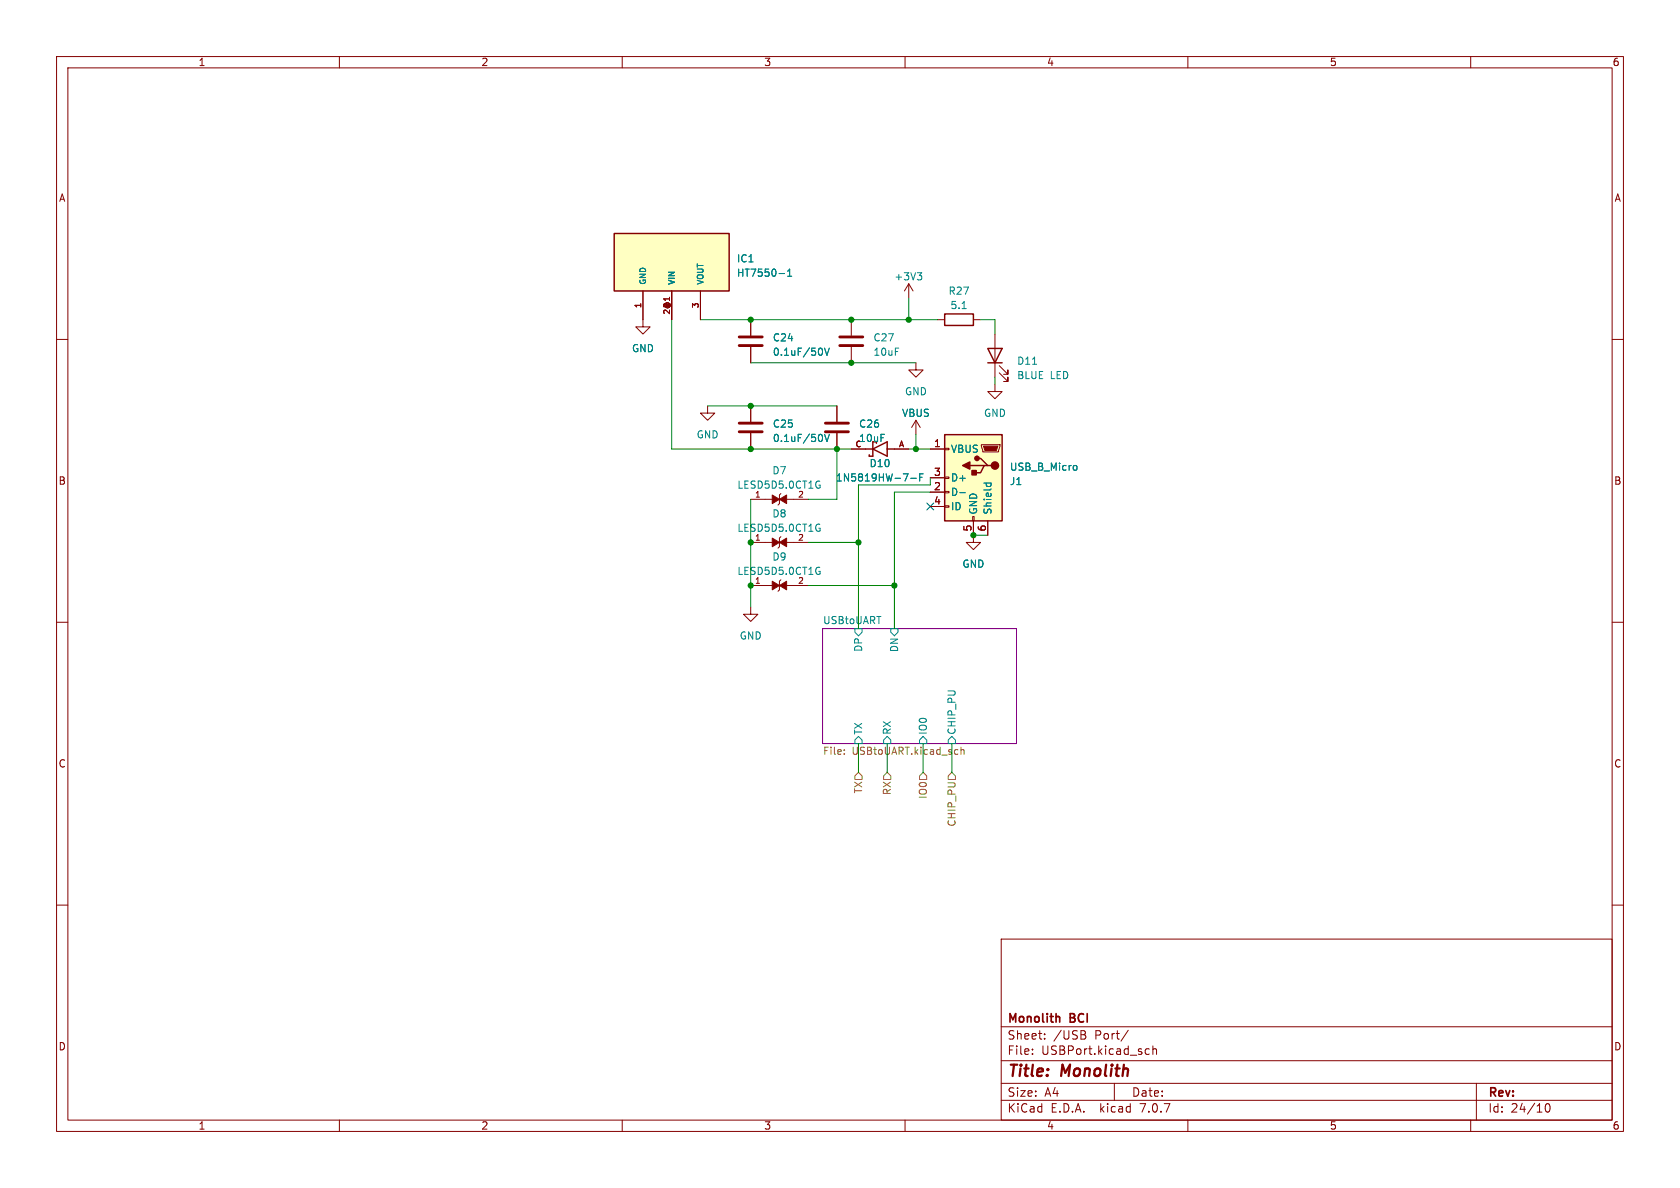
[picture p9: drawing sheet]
<svg xmlns="http://www.w3.org/2000/svg" width="297mm" height="210mm" viewBox="0 0 297 210" stroke-linecap="round" stroke-linejoin="round" font-family="sans-serif">
<g fill="none" stroke="#840000" stroke-width=".18">
<path d="M10 10h277v190h-277zM12 12h273v186h-273zM60 10v2M110 10v2M160 10v2M210 10v2M260 10v2M10 60h2M113.7 51.4v6.4h1.2l-1.2 1.3-1.3-1.3h1.3M118.7 51.4v5.1M123.8 51.4v5.1M132.7 56.5v2.8"/>
<path d="M150.5 56.5v2.8M160.7 50.2l-.8 1.2M160.7 50.2v2.5M160.7 50.2l.7 1.2M165.7 56.5h1.3M172.1 56.5h1.3M175.9 59.1v7.6M285 60h2M125.1 71.8v1.2h1.3l-1.3 1.3-1.3-1.3h1.3M132.7 61.3v2.8M132.7 71.8v2.7M132.7 76.6v2.8"/>
<path d="M148 71.8v2.7M148 76.6v2.8M150.5 61.3v2.8M150.5 79.4h2.5M158.1 79.4h2.6M161.9 64.1v1.3h1.3l-1.3 1.3-1.2-1.3h1.2M161.9 74.3l-.7 1.3M161.9 74.3v2.5M161.9 74.3l.8 1.3M164.5 79.4h2.5M167 79.2h.8v.3h-.8zM173.5 78.6h3.3v.3l-.3 1h-2.8z"/>
<path d="M175.9 67.9v1.3h1.3l-1.3 1.3-1.3-1.3h1.3M176.7 65.9l1.5 1.5v-.7v.7h-.8M176.7 64.6l1.5 1.6v-.8v.8h-.8M132.7 95.9h3.8M132.7 88.3h3.8M138 87.2l-.2 .3v1.5l-.3 .3M138 94.9l-.2 .2v1.5l-.3 .3M139.1 95.9h3.8M139.1 88.3h3.8M164.5 87h2.5M164.5 84.5h2.5M164.5 89.5h2.5"/>
<path d="M167 89.4h.8v.3h-.8zM167 86.9h.8v.2h-.8zM167 84.3h.8v.3h-.8zM172 91.3h.2v.8h-.2zM172.1 92.1v3.8h1.3l-1.3 1.3-1.3-1.3h1.3M174.6 92.1v2.5M10 110h2M132.7 107.3v1.3h1.3l-1.3 1.3-1.3-1.3h1.3M132.7 103.5h3.8M138 102.5l-.2 .2v1.6l-.3 .2M139.1 103.5h3.8M285 110h2"/>
<path d="M10 160h2M285 160h2M177 166h108v32h-108zM60 198v2M110 198v2M160 198v2M177 194.5h108M177 191.5h108M177 187.5h108M177 181.5h108M182.5 186.3v.1M182.5 185.5v.1"/>
<path d="M184.7 183.6v.1M184.7 182.8v.1M191.6 182.9a.4 .4 0 0 1 .4 .4 .4 .4 0 0 1-.3 .4M191.7 182.3l.2 .2-.2 .3M197 191.5v3M199.5 182.1l-1.3 2M202.6 186.3h.6M202.6 185.5h.6M203.8 185.5l.2-.1 .4 .1 .1 .9M203.8 184.9v1.5M210 198v2M260 198v2"/>
<path d="M261 191.5v6.5M273.4 195.2l.1-.1a.81 .81 0 0 1 .6 .6 .81 .81 0 0 1-.3 .8l-.1 .1a.81 .81 0 0 1-.6-.6 .81 .81 0 0 1 .3-.8z"/>
</g>
<path d="M187.3 179.8v.9" fill="none" stroke="#840000" stroke-width=".3"/>
<path d="M145.4 111.1h34.3v20.3h-34.3z" fill="#fff" stroke="#fff" stroke-width=".18"/>
<path d="M145.4 111.1h34.3v20.3h-34.3z" fill="none" stroke="#840084" stroke-width=".18"/>
<g fill="none" stroke="#008484" stroke-width=".18">
<path d="M137.7 48.4h1M139.2 48.8h.8M139.2 47.9l.4-.3v1.2M162.2 48.2h.8l-.5 .5M162.7 48.7l.3 .2v.3l-.3 .3M170.1 54.6h.7M145.2 76.8l.2 .5-.2 .7M145.2 61.6l.2 .4-.2 .7M145.8 76.8l.4 1.2 .4-1.2M145.8 61.5l.4 1.3 .4-1.3M182.5 64.4h.8M144.6 92.7h.3"/>
<path d="M144.6 85l.3 .1M144.7 85.8h.3v.4l-.3 .1M144.7 93.4h.3v.4l-.3 .1M161 84.6h1M162.6 84.4h.4M163.2 83.8h-.6v1.2M169.7 87.1h1M173.9 85.4h1.3M174.4 85.4v.4M175.1 85.4l.1 .4M190 82.3h.3l.1 .2-.1 .5-.3 .1M144.6 100.3h.3"/>
<path d="M144.7 101h.3v.4l-.3 .1M151.1 111.1h1.3v.7l-.6 .6-.7-.6zM157.5 111.1h1.2v.7l-.6 .6-.6-.6zM151.8 130.2l.6 .6v.6h-1.3v-.6zM156.8 130.2l.7 .6v.6h-1.3v-.6zM163.2 130.2l.6 .6v.6h-1.2v-.6zM168.3 130.2l.6 .6v.6h-1.3v-.6z"/>
</g>
<path d="M149.3 133.2v.2M149.3 132.6v.1M151.8 136.5l.6 .7v.6h-1.3v-.6zM156.8 136.5l.7 .7v.6h-1.3v-.6zM163.2 136.5l.6 .7v.6h-1.2v-.6zM168.3 136.5l.6 .7v.6h-1.3v-.6zM169.9 132.1v1.3M169.9 132.6l.2-.1 .3 .1v.8" fill="none" stroke="#848400" stroke-width=".18"/>
<path d="M130.7 59.6h4M148.5 59.6h4M130.7 76.3h4M130.7 74.8h4M130.7 61.1h4M145.9 76.3h4.1M145.9 74.8h4.1M148.5 61.1h4" fill="none" stroke="#840000" stroke-width=".51"/>
<g fill="#840000" stroke="#840000" stroke-width=".18">
<path d="M136.5 102.7l1.3 .8-1.3 .8z"/>
<path d="M137.8 103.5l1.3-.8v1.6z"/>
<path d="M136.5 95.1l1.3 .8-1.3 .7z"/>
<path d="M137.8 95.9l1.3-.8v1.5z"/>
<path d="M136.5 87.5l1.3 .8-1.3 .7z"/>
<path d="M137.8 88.3l1.3-.8v1.5z"/>
<path d="M173.9 78.9h2.5l-.3 .7h-2z"/>
</g>
<g fill="#ffffc2" stroke="#ffffc2" stroke-width=".18">
<path d="M108.6 41.3h20.3v10.1h-20.3z"/>
<path d="M167 76.8h10.2v15.3h-10.2z"/>
</g>
<path d="M108.6 41.3h20.3v10.1h-20.3zM167 55.5h5.1v2h-5.1zM153 79.4h1.3M154.3 79.4l2.5-1.3v2.5zM154.3 78.1v2.5h-.6v-.2M156.8 79.4h1.3M167 76.8h10.2v15.3h-10.2zM174.6 61.6h2.6l-1.3 2.5zM174.6 64.1h2.6M171.4 82.3h2.6M172.7 81h.7l1.2 1.3h.7M174.6 82.3h-.6l-.6 1.3h-1.3" fill="none" stroke="#840000" stroke-width=".25"/>
<g fill="#840000" stroke="#840000" stroke-width=".25">
<path d="M170.2 82.3l1.2-.6v1.2z"/>
<path d="M171.8 83.2h.8v.7h-.8z"/>
<circle cx="175.9" cy="82.3" r=".63"/>
<circle cx="172.7" cy="81" r=".38"/>
</g>
<g fill="none" stroke="#008400" stroke-width=".18">
<path d="M118.7 56.5v22.9h31.8M123.8 56.5h41.9M160.7 52.7v3.8M173.4 56.5h2.5v2.6M125.1 71.8h22.9M132.7 64.1h29.2M148 79.4v8.9h-5.1M160.7 79.4h3.8M161.9 76.8v2.6M175.9 66.7v1.2M132.7 88.3v19M142.9 95.9h8.9"/>
<path d="M164.5 87h-6.4v24.1M164.5 84.5v1.2h-12.7v25.4M172.1 94.6h2.5M142.9 103.5h15.2M151.8 131.4v5.1M156.8 131.4v5.1M163.2 131.4v5.1M168.3 131.4v5.1"/>
</g>
<path d="M163.9 88.9l1.2 1.2M165.1 88.9l-1.2 1.2" fill="none" stroke="#000084" stroke-width=".18"/>
<g fill="#008400" stroke="#008400" stroke-width=".18">
<circle cx="132.7" cy="56.5" r=".46"/>
<circle cx="150.5" cy="56.5" r=".46"/>
<circle cx="160.7" cy="56.5" r=".46"/>
<circle cx="132.7" cy="71.8" r=".46"/>
<circle cx="161.9" cy="79.4" r=".46"/>
<circle cx="150.5" cy="64.1" r=".46"/>
<circle cx="132.7" cy="95.9" r=".46"/>
<circle cx="132.7" cy="79.4" r=".46"/>
<circle cx="172.1" cy="94.6" r=".46"/>
<circle cx="158.1" cy="103.5" r=".46"/>
<circle cx="151.8" cy="95.9" r=".46"/>
<circle cx="148" cy="79.4" r=".46"/>
<circle cx="132.7" cy="103.5" r=".46"/>
</g>
<g font-size="2.8" fill="#840000">
<text x="178" y="190.9">Title:</text>
<text x="187.7" y="190.9">Monolith</text>
</g>
<g font-size="2.1" fill="#840000">
<text x="178" y="184">Sheet:</text>
<text x="178" y="181.2">Monolith</text>
<text x="186.2" y="184">/USB</text>
<text x="189.2" y="181.2">BCI</text>
<text x="193.6" y="184">Port/</text>
<text x="178" y="186.7">File:</text>
<text x="184.1" y="186.7">USBPort.kicad_sch</text>
<text x="178" y="196.9">KiCad</text>
<text x="178" y="194.1">Size:</text>
<text x="184.7" y="194.1">A4</text>
<text x="185.7" y="196.9">E.D.A.</text>
<text x="194.6" y="196.9">kicad</text>
<text x="200" y="194.1">Date:</text>
<text x="201.8" y="196.9">7.0.7</text>
<text x="263" y="194.3">Rev:</text>
<text x="263" y="196.9">Id:</text>
<text x="267.1" y="196.9">24/10</text>
</g>
<g font-size="1.8" fill="#840000">
<text x="35" y="11.9">1</text>
<text x="85" y="11.9">2</text>
<text x="135" y="11.9">3</text>
<text x="185" y="11.9">4</text>
<text x="235" y="11.9">5</text>
<text x="285" y="11.9">6</text>
<text x="10.3" y="35.9">A</text>
<text x="285.3" y="35.9">A</text>
<text x="165" y="79.1">1</text>
<text x="10.3" y="85.9">B</text>
<text x="165" y="86.7">2</text>
<text x="165" y="84.2">3</text>
<text x="165" y="89.3">4</text>
<text x="285.3" y="85.9">B</text>
<text x="171.8" y="94.1" transform="rotate(-90 171.8 94.1)">5</text>
<text x="174.4" y="94.1" transform="rotate(-90 174.4 94.1)">6</text>
<text x="10.3" y="135.9">C</text>
<text x="285.3" y="135.9">C</text>
<text x="10.3" y="185.9">D</text>
<text x="285.3" y="185.9">D</text>
<text x="35" y="199.9">1</text>
<text x="85" y="199.9">2</text>
<text x="135" y="199.9">3</text>
<text x="185" y="199.9">4</text>
<text x="235" y="199.9">5</text>
<text x="285" y="199.9">6</text>
</g>
<g font-size="1.8" fill="#008484">
<text x="130.2" y="46.6">IC1</text>
<text x="130.2" y="49.1">HT7550-1</text>
<text x="158" y="49.8">+3V3</text>
<text x="167.6" y="52.3">R27</text>
<text x="167.9" y="54.8">5.1</text>
<text x="111.6" y="62.5">GND</text>
<text x="136.5" y="63.1">0.1uF/50V</text>
<text x="136.5" y="60.6">C24</text>
<text x="154.3" y="60.6">C27</text>
<text x="154.3" y="63.1">10uF</text>
<text x="179.7" y="64.7">D11</text>
<text x="159.9" y="70.1">GND</text>
<text x="179.7" y="67.2">BLUE</text>
<text x="185.7" y="67.2">LED</text>
<text x="123.1" y="77.7">GND</text>
<text x="136.5" y="75.8">C25</text>
<text x="151.8" y="75.8">C26</text>
<text x="159.4" y="73.9">VBUS</text>
<text x="173.9" y="73.9">GND</text>
<text x="136.5" y="78.3">0.1uF/50V</text>
<text x="151.8" y="78.3">10uF</text>
<text x="153.6" y="82.8">D10</text>
<text x="168" y="80.2">VBUS</text>
<text x="178.4" y="83.4">USB_B_Micro</text>
<text x="130.3" y="86.6">LESD5D5.0CT1G</text>
<text x="136.5" y="84">D7</text>
<text x="147.7" y="85.3">1N5819HW-7-F</text>
<text x="168" y="87.9">D-</text>
<text x="168" y="85.3">D+</text>
<text x="178.4" y="86">J1</text>
<text x="130.3" y="94.2">LESD5D5.0CT1G</text>
<text x="136.5" y="91.7">D8</text>
<text x="168" y="90.4">ID</text>
<text x="172.9" y="91.1" transform="rotate(-90 172.9 91.1)">GND</text>
<text x="175.5" y="91.1" transform="rotate(-90 175.5 91.1)">Shield</text>
<text x="130.3" y="101.8">LESD5D5.0CT1G</text>
<text x="136.5" y="99.3">D9</text>
<text x="170" y="100.6">GND</text>
<text x="130.7" y="113.3">GND</text>
<text x="145.4" y="110.4">USBtoUART</text>
<text x="152.6" y="115.3" transform="rotate(-90 152.6 115.3)">DP</text>
<text x="159" y="115.4" transform="rotate(-90 159 115.4)">DN</text>
<text x="152.6" y="130" transform="rotate(-90 152.6 130)">TX</text>
<text x="157.7" y="130" transform="rotate(-90 157.7 130)">RX</text>
<text x="164.1" y="130" transform="rotate(-90 164.1 130)">IO0</text>
<text x="169.1" y="130" transform="rotate(-90 169.1 130)">CHIP_PU</text>
</g>
<g font-size="1.8" fill="#848400">
<text x="145.4" y="133.8">File:</text>
<text x="150.6" y="133.8">USBtoUART.kicad_sch</text>
<text x="152.6" y="140.4" transform="rotate(-90 152.6 140.4)">TX</text>
<text x="157.7" y="140.7" transform="rotate(-90 157.7 140.7)">RX</text>
<text x="164.1" y="141.3" transform="rotate(-90 164.1 141.3)">IO0</text>
<text x="169.1" y="146.2" transform="rotate(-90 169.1 146.2)">CHIP_PU</text>
</g>
<g font-size="1.4" fill="#008484">
<text x="114.4" y="50.4" transform="rotate(-90 114.4 50.4)">GND</text>
<text x="119.5" y="50.4" transform="rotate(-90 119.5 50.4)">VIN</text>
<text x="124.6" y="50.4" transform="rotate(-90 124.6 50.4)">VOUT</text>
</g>
<g font-size="1.4" fill="#840000">
<text x="113.4" y="54.6" transform="rotate(-90 113.4 54.6)">1</text>
<text x="118.5" y="55.7" transform="rotate(-90 118.5 55.7)">2@1</text>
<text x="118.5" y="54.6" transform="rotate(-90 118.5 54.6)">2</text>
<text x="123.6" y="54.6" transform="rotate(-90 123.6 54.6)">3</text>
<text x="151.1" y="79.1">C</text>
<text x="158.8" y="79.1">A</text>
<text x="133.4" y="88">1</text>
<text x="141" y="88">2</text>
<text x="133.4" y="95.6">1</text>
<text x="141" y="95.6">2</text>
<text x="133.4" y="103.3">1</text>
<text x="141" y="103.3">2</text>
</g>
</svg>
